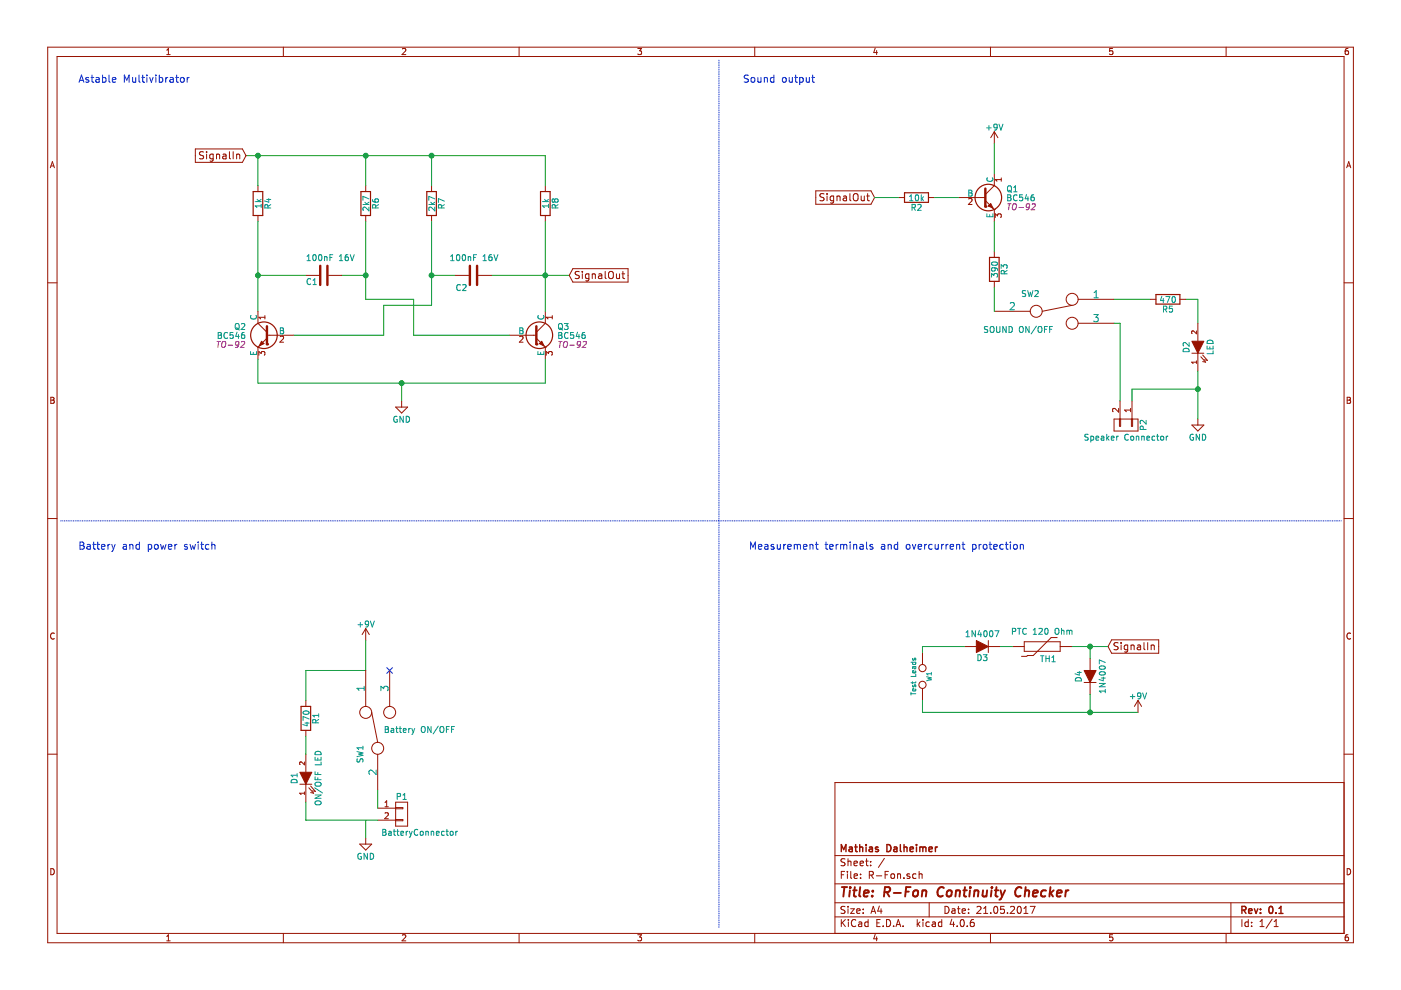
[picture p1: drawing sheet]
EESchema Schematic File Version 2
LIBS:power
LIBS:device
LIBS:transistors
LIBS:conn
LIBS:linear
LIBS:regul
LIBS:74xx
LIBS:cmos4000
LIBS:adc-dac
LIBS:memory
LIBS:xilinx
LIBS:microcontrollers
LIBS:dsp
LIBS:microchip
LIBS:analog_switches
LIBS:motorola
LIBS:texas
LIBS:intel
LIBS:audio
LIBS:interface
LIBS:digital-audio
LIBS:philips
LIBS:display
LIBS:cypress
LIBS:siliconi
LIBS:opto
LIBS:atmel
LIBS:contrib
LIBS:valves
LIBS:Power-Connector
LIBS:R-Fon-cache
EELAYER 25 0
EELAYER END
$Descr A4 11693 8268
encoding utf-8
Sheet 1 1
Title "R-Fon Continuity Checker"
Date "21.05.2017"
Rev "0.1"
Comp "Mathias Dalheimer"
Comment1 ""
Comment2 ""
Comment3 ""
Comment4 ""
$EndDescr
$Comp
L R R4
U 1 1
P 2150 1700
F 0 "R4" V 2230 1700 50  0000 C CNN
F 1 "1k" V 2150 1700 50  0000 C CNN
F 2 "" V 2080 1700 30  0000 C CNN
F 3 "" H 2150 1700 30  0000 C CNN
	1    2150 1700
	1    0    0    -1  
$EndComp
$Comp
L D D3
U 1 1
P 8200 5400
F 0 "D3" H 8200 5500 50  0000 C CNN
F 1 "1N4007" H 8200 5300 50  0000 C CNN
F 2 "" H 8200 5400 60  0000 C CNN
F 3 "" H 8200 5400 60  0000 C CNN
	1    8200 5400
	-1   0    0    1   
$EndComp
$Comp
L SWITCH_INV SW2
U 1 1
P 8800 2600
F 0 "SW2" H 8600 2750 50  0000 C CNN
F 1 "SOUND ON/OFF" H 8500 2450 50  0000 C CNN
F 2 "" H 8800 2600 60  0000 C CNN
F 3 "" H 8800 2600 60  0000 C CNN
	1    8800 2600
	1    0    0    -1  
$EndComp
$Comp
L THERMISTOR TH1
U 1 1
P 8700 5400
F 0 "TH1" V 8800 5450 50  0000 C CNN
F 1 "PTC 120 Ohm" V 8600 5400 50  0000 C BNN
F 2 "" H 8700 5400 60  0000 C CNN
F 3 "" H 8700 5400 60  0000 C CNN
	1    8700 5400
	0    1    1    0   
$EndComp
$Comp
L CONN_01X02 P2
U 1 1
P 9400 3550
F 0 "P2" H 9400 3700 50  0000 C CNN
F 1 "Speaker Connector" V 9500 3550 50  0000 C CNN
F 2 "" H 9400 3550 60  0000 C CNN
F 3 "" H 9400 3550 60  0000 C CNN
	1    9400 3550
	0    1    1    0   
$EndComp
$Comp
L +9V #PWR01
U 1 1
P 3050 5350
F 0 "#PWR01" H 3050 5200 50  0001 C CNN
F 1 "+9V" H 3050 5490 50  0000 C CNN
F 2 "" H 3050 5350 60  0000 C CNN
F 3 "" H 3050 5350 60  0000 C CNN
	1    3050 5350
	1    0    0    -1  
$EndComp
$Comp
L GND #PWR02
U 1 1
P 3050 7000
F 0 "#PWR02" H 3050 6750 50  0001 C CNN
F 1 "GND" H 3050 6850 50  0000 C CNN
F 2 "" H 3050 7000 60  0000 C CNN
F 3 "" H 3050 7000 60  0000 C CNN
	1    3050 7000
	1    0    0    -1  
$EndComp
$Comp
L LED D2
U 1 1
P 10000 2900
F 0 "D2" H 10000 3000 50  0000 C CNN
F 1 "LED" H 10000 2800 50  0000 C CNN
F 2 "" H 10000 2900 60  0000 C CNN
F 3 "" H 10000 2900 60  0000 C CNN
	1    10000 2900
	0    -1   -1   0   
$EndComp
Wire Wire Line
	3050 6850 3050 7000
$Comp
L BC546 Q3
U 1 1
P 4450 2800
F 0 "Q3" H 4650 2875 50  0000 L CNN
F 1 "BC546" H 4650 2800 50  0000 L CNN
F 2 "TO-92" H 4650 2725 50  0000 L CIN
F 3 "" H 4450 2800 50  0000 L CNN
	1    4450 2800
	1    0    0    -1  
$EndComp
$Comp
L TEST W1
U 1 1
P 7700 5650
F 0 "W1" H 7700 5710 40  0000 C CNN
F 1 "Test Leads" H 7700 5580 40  0000 C CNN
F 2 "" H 7700 5650 60  0000 C CNN
F 3 "" H 7700 5650 60  0000 C CNN
	1    7700 5650
	0    1    1    0   
$EndComp
Wire Wire Line
	7700 5450 7700 5400
Wire Wire Line
	7700 5400 8050 5400
Wire Wire Line
	7700 5850 7700 5950
Wire Wire Line
	7700 5950 9500 5950
$Comp
L BC546 Q2
U 1 1
P 2250 2800
F 0 "Q2" H 2450 2875 50  0000 L CNN
F 1 "BC546" H 2450 2800 50  0000 L CNN
F 2 "TO-92" H 2450 2725 50  0000 L CIN
F 3 "" H 2250 2800 50  0000 L CNN
	1    2250 2800
	-1   0    0    -1  
$EndComp
$Comp
L BC546 Q1
U 1 1
P 8200 1650
F 0 "Q1" H 8400 1725 50  0000 L CNN
F 1 "BC546" H 8400 1650 50  0000 L CNN
F 2 "TO-92" H 8400 1575 50  0000 L CIN
F 3 "" H 8200 1650 50  0000 L CNN
	1    8200 1650
	1    0    0    -1  
$EndComp
$Comp
L R R6
U 1 1
P 3050 1700
F 0 "R6" V 3130 1700 50  0000 C CNN
F 1 "2k7" V 3050 1700 50  0000 C CNN
F 2 "" V 2980 1700 30  0000 C CNN
F 3 "" H 3050 1700 30  0000 C CNN
	1    3050 1700
	1    0    0    -1  
$EndComp
$Comp
L R R7
U 1 1
P 3600 1700
F 0 "R7" V 3680 1700 50  0000 C CNN
F 1 "2k7" V 3600 1700 50  0000 C CNN
F 2 "" V 3530 1700 30  0000 C CNN
F 3 "" H 3600 1700 30  0000 C CNN
	1    3600 1700
	1    0    0    -1  
$EndComp
$Comp
L R R8
U 1 1
P 4550 1700
F 0 "R8" V 4630 1700 50  0000 C CNN
F 1 "1k" V 4550 1700 50  0000 C CNN
F 2 "" V 4480 1700 30  0000 C CNN
F 3 "" H 4550 1700 30  0000 C CNN
	1    4550 1700
	1    0    0    -1  
$EndComp
$Comp
L R R2
U 1 1
P 7650 1650
F 0 "R2" V 7730 1650 50  0000 C CNN
F 1 "10k" V 7650 1650 50  0000 C CNN
F 2 "" V 7580 1650 30  0000 C CNN
F 3 "" H 7650 1650 30  0000 C CNN
	1    7650 1650
	0    1    1    0   
$EndComp
$Comp
L R R3
U 1 1
P 8300 2250
F 0 "R3" V 8380 2250 50  0000 C CNN
F 1 "390" V 8300 2250 50  0000 C CNN
F 2 "" V 8230 2250 30  0000 C CNN
F 3 "" H 8300 2250 30  0000 C CNN
	1    8300 2250
	1    0    0    -1  
$EndComp
Wire Wire Line
	2150 3000 2150 3200
Wire Wire Line
	2150 3200 4550 3200
Wire Wire Line
	4550 3200 4550 3000
Wire Wire Line
	2550 2300 2150 2300
Connection ~ 2150 2300
Wire Wire Line
	2850 2300 3050 2300
Wire Wire Line
	2150 1550 2150 1300
Wire Wire Line
	2050 1300 4550 1300
Wire Wire Line
	3050 1300 3050 1550
Wire Wire Line
	3600 1300 3600 1550
Connection ~ 3050 1300
Connection ~ 3600 1300
Wire Wire Line
	3600 1850 3600 2550
Wire Wire Line
	3600 2300 3800 2300
Wire Wire Line
	4100 2300 4750 2300
Wire Wire Line
	4550 1300 4550 1550
Connection ~ 4550 2300
Wire Wire Line
	2150 1850 2150 2600
Wire Wire Line
	4550 1850 4550 2600
Connection ~ 3050 2300
Connection ~ 3600 2300
Text GLabel 4750 2300 2    60   Input ~ 0
SignalOut
Text GLabel 7300 1650 0    60   Input ~ 0
SignalOut
Wire Wire Line
	7300 1650 7500 1650
Wire Wire Line
	7800 1650 8000 1650
$Comp
L GND #PWR03
U 1 1
P 3350 3350
F 0 "#PWR03" H 3350 3100 50  0001 C CNN
F 1 "GND" H 3350 3200 50  0000 C CNN
F 2 "" H 3350 3350 60  0000 C CNN
F 3 "" H 3350 3350 60  0000 C CNN
	1    3350 3350
	1    0    0    -1  
$EndComp
Wire Wire Line
	3350 3350 3350 3200
Connection ~ 3350 3200
Text GLabel 2050 1300 0    60   Input ~ 0
SignalIn
Connection ~ 2150 1300
$Comp
L +9V #PWR04
U 1 1
P 8300 1200
F 0 "#PWR04" H 8300 1050 50  0001 C CNN
F 1 "+9V" H 8300 1340 50  0000 C CNN
F 2 "" H 8300 1200 60  0000 C CNN
F 3 "" H 8300 1200 60  0000 C CNN
	1    8300 1200
	1    0    0    -1  
$EndComp
$Comp
L GND #PWR05
U 1 1
P 10000 3500
F 0 "#PWR05" H 10000 3250 50  0001 C CNN
F 1 "GND" H 10000 3350 50  0000 C CNN
F 2 "" H 10000 3500 60  0000 C CNN
F 3 "" H 10000 3500 60  0000 C CNN
	1    10000 3500
	1    0    0    -1  
$EndComp
Wire Wire Line
	8300 1850 8300 2100
Wire Wire Line
	8300 2400 8300 2600
Wire Wire Line
	8300 1200 8300 1450
$Comp
L LED D1
U 1 1
P 2550 6500
F 0 "D1" H 2550 6600 50  0000 C CNN
F 1 "ON/OFF LED" H 2550 6400 50  0000 C CNN
F 2 "" H 2550 6500 60  0000 C CNN
F 3 "" H 2550 6500 60  0000 C CNN
	1    2550 6500
	0    -1   -1   0   
$EndComp
$Comp
L R R1
U 1 1
P 2550 6000
F 0 "R1" V 2630 6000 50  0000 C CNN
F 1 "470" V 2550 6000 50  0000 C CNN
F 2 "" V 2480 6000 30  0000 C CNN
F 3 "" H 2550 6000 30  0000 C CNN
	1    2550 6000
	1    0    0    -1  
$EndComp
Wire Wire Line
	2550 5600 2550 5850
Wire Wire Line
	2550 6150 2550 6300
Text GLabel 9250 5400 2    60   Input ~ 0
SignalIn
Wire Wire Line
	9300 2700 9350 2700
Wire Wire Line
	9350 2700 9350 3350
$Comp
L R R5
U 1 1
P 9750 2500
F 0 "R5" V 9830 2500 50  0000 C CNN
F 1 "470" V 9750 2500 50  0000 C CNN
F 2 "" V 9680 2500 30  0000 C CNN
F 3 "" H 9750 2500 30  0000 C CNN
	1    9750 2500
	0    1    1    0   
$EndComp
Wire Wire Line
	9300 2500 9600 2500
Wire Wire Line
	9900 2500 10000 2500
Wire Wire Line
	10000 2500 10000 2700
Wire Wire Line
	10000 3100 10000 3500
Wire Wire Line
	9450 3350 9450 3250
Wire Wire Line
	9450 3250 10000 3250
Connection ~ 10000 3250
$Comp
L D D4
U 1 1
P 9100 5650
F 0 "D4" H 9100 5750 50  0000 C CNN
F 1 "1N4007" H 9100 5550 50  0000 C CNN
F 2 "" H 9100 5650 60  0000 C CNN
F 3 "" H 9100 5650 60  0000 C CNN
	1    9100 5650
	0    -1   -1   0   
$EndComp
Wire Wire Line
	8350 5400 8450 5400
Wire Wire Line
	8950 5400 9250 5400
Wire Wire Line
	9100 5400 9100 5500
Wire Wire Line
	9100 5950 9100 5800
Connection ~ 9100 5400
$Comp
L +9V #PWR06
U 1 1
P 9500 5950
F 0 "#PWR06" H 9500 5800 50  0001 C CNN
F 1 "+9V" H 9500 6090 50  0000 C CNN
F 2 "" H 9500 5950 60  0000 C CNN
F 3 "" H 9500 5950 60  0000 C CNN
	1    9500 5950
	1    0    0    -1  
$EndComp
Connection ~ 9100 5950
Wire Wire Line
	3050 5350 3050 5600
Wire Wire Line
	3050 5600 2550 5600
Wire Wire Line
	2550 6700 2550 6850
$Comp
L BatteryConnector P1
U 1 1
P 3350 6800
F 0 "P1" H 3350 6950 50  0000 C CNN
F 1 "BatteryConnector" H 3500 6650 50  0000 C CNN
F 2 "" H 3350 6800 60  0000 C CNN
F 3 "" H 3350 6800 60  0000 C CNN
	1    3350 6800
	1    0    0    -1  
$EndComp
Wire Notes Line
	500  4350 11200 4350
Wire Notes Line
	6000 500  6000 7750
Text Notes 650  700  0    60   ~ 0
Astable Multivibrator
Text Notes 6200 700  0    60   ~ 0
Sound output
Text Notes 650  4600 0    60   ~ 0
Battery and power switch
Text Notes 6250 4600 0    60   ~ 0
Measurement terminals and overcurrent protection
$Comp
L SWITCH_INV SW1
U 1 1
P 3150 6100
F 0 "SW1" H 2950 6250 50  0000 C CNN
F 1 "Battery ON/OFF" V 3150 5750 50  0000 C CNN
F 2 "" H 3150 6100 60  0000 C CNN
F 3 "" H 3150 6100 60  0000 C CNN
	1    3150 6100
	0    -1   -1   0   
$EndComp
Wire Wire Line
	2550 6850 3150 6850
Wire Wire Line
	3150 6600 3150 6750
NoConn ~ 3250 5600
$Comp
L C C2
U 1 1
P 3950 2300
F 0 "C2" V 4050 2150 50  0000 L CNN
F 1 "100nF 16V" V 3800 2100 50  0000 L CNN
F 2 "" H 3988 2150 30  0000 C CNN
F 3 "" H 3950 2300 60  0000 C CNN
	1    3950 2300
	0    1    1    0   
$EndComp
$Comp
L C C1
U 1 1
P 2700 2300
F 0 "C1" V 2750 2150 50  0000 L CNN
F 1 "100nF 16V" V 2550 2150 50  0000 L CNN
F 2 "" H 2738 2150 30  0000 C CNN
F 3 "" H 2700 2300 60  0000 C CNN
	1    2700 2300
	0    1    1    0   
$EndComp
Wire Wire Line
	2450 2800 3200 2800
Wire Wire Line
	3200 2800 3200 2550
Wire Wire Line
	3200 2550 3600 2550
Wire Wire Line
	3050 1850 3050 2500
Wire Wire Line
	3050 2500 3450 2500
Wire Wire Line
	3450 2500 3450 2800
Wire Wire Line
	3450 2800 4250 2800
$EndSCHEMATC
